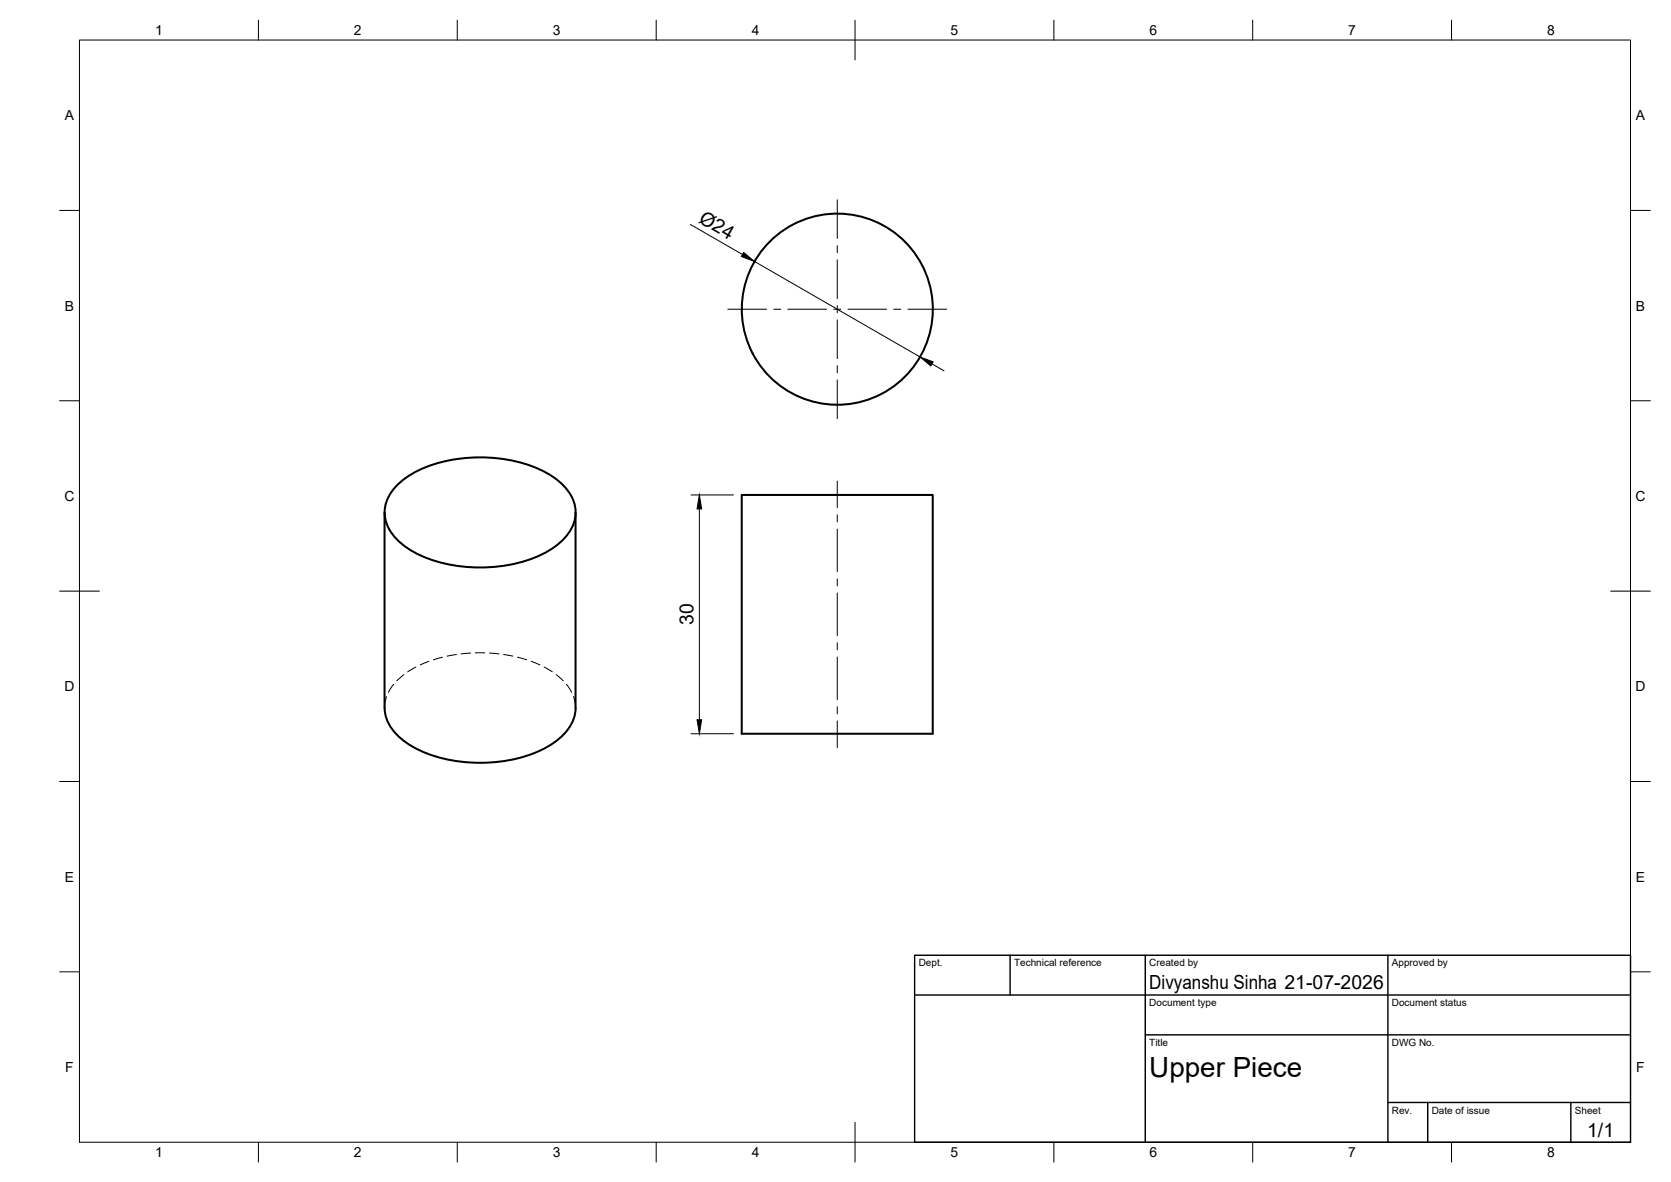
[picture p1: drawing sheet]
<svg xmlns="http://www.w3.org/2000/svg" width="420mm" height="297mm" viewBox="0 0 420 297" stroke-linecap="round" stroke-linejoin="round" font-family="sans-serif">
<!-- layer: Visible -->
<g fill="none" stroke="#000" stroke-width=".51">
<path d="M96.7 128.8v49.1M100 121.8a28.6 28.6 0 0 1 17.8-6.8 34.2 34.2 0 0 1 21.9 5.3 10.5 10.5 0 0 1 5 9.5 12.8 12.8 0 0 1-7.2 8.9 37.9 37.9 0 0 1-32.9 .3 13.6 13.6 0 0 1-7.7-8.7 9.2 9.2 0 0 1 3.1-8.5zM144.7 128.8v49.1M186.5 124.4h48v60h-48zM96.7 177.9a11.2 11.2 0 0 0 5.7 8.9 35.6 35.6 0 0 0 24.7 4.4 25.1 25.1 0 0 0 15.3-7.4 9.4 9.4 0 0 0 2.3-5.9"/>
<circle cx="210.5" cy="77.7" r="24"/>
</g>
<!-- layer: Hidden -->
<g fill="none" stroke="#000" stroke-width=".25">
<path d="M97.2 175.1l-.3 1.1-.2 1.7M99 172l-1.3 2M101.6 169.5l-1.8 1.6M104.6 167.6l-2.1 1.2M107.8 166.2l-2.2 .9M111.3 165.1l-2.3 .7M114.8 164.5l-2.4 .4M118.3 164.1l-2.3 .2M119.5 164.1h2.4M123.1 164.1l2.4 .2M126.6 164.5l2.4 .4M130.1 165.1l2.3 .7"/>
<path d="M133.6 166.2l2.2 .9M136.8 167.6l2.1 1.2M139.8 169.5l1.8 1.6M142.4 172l1.3 2M144.2 175.1l.3 1.1 .2 1.7"/>
</g>
<!-- layer: BORDER -->
<g fill="none" stroke="#000" stroke-width=".25">
<path d="M20 10.1h390v276.9h-390zM65 5.1v5M115 5.1v5M165 5.1v5M215 5.1v10M265 5.1v5M315 5.1v5M365 5.1v5M15 52.9h5M410 52.9h5M15 100.7h5M410 100.7h5"/>
<path d="M15 148.6h10M405 148.6h10M15 196.4h5M410 196.4h5M15 244.2h5M410 244.2h5M65 287v5M115 287v5M165 287v5M215 282.1v9.9M265 287v5M315 287v5"/>
<path d="M365 287v5"/>
</g>
<!-- layer: TITLEBLOCK -->
<path d="M230 240.1h180v46.9h-180zM230 250h180M254 240.1v9.9M288 240.1v46.9M349 240.1v46.9M288 260.1h122M349 277.1h61M359 277.1v9.9M395 277.1v9.9" fill="none" stroke="#000" stroke-width=".36"/>
<!-- layer: Smart Centers -->
<g fill="none" stroke="#000" stroke-width=".25">
<path d="M210.5 50.2v9.7M183 77.7h9.7M194.5 77.7h1.8M198.1 77.7h9.7M209.6 77.7h1.8M210.5 61.7v1.8M210.5 65.3v9.7M210.5 76.8v1.8M213.2 77.7h9.7M224.7 77.7h1.8M228.3 77.7h9.7M210.5 80.4v9.7"/>
<path d="M210.5 91.9v1.8M210.5 95.5v9.7M210.5 120.9v6.7M210.5 129.4v1.8M210.5 133v10.7M210.5 145.5v1.7M210.5 149v10.8M210.5 161.5v1.8M210.5 165.1v10.7M210.5 177.6v1.8M210.5 181.2v6.7"/>
</g>
<!-- layer: FD_Dimensions -->
<path d="M173.6 56.4l13.1 7.6M189.7 65.7l41.6 24M234.3 91.4l3.1 1.8M173.8 124.4h10.6M175.9 127.9v53M173.8 184.4h10.6" fill="none" stroke="#000" stroke-width=".25"/>
<path d="M187 63.4l2.7 2.3-3.3-1.2zM231.3 89.7l3.3 1.2-.6 1.1zM175.9 124.4l.5 3.5h-1.1zM175.3 180.9h1.1l-.5 3.5z" fill="#000" stroke="#000" stroke-width=".25"/>
<text font-size="7" x="289" y="270.6">Upper Piece</text>
<g font-size="4.9">
<text x="175.4" y="55.7" transform="rotate(30 175.4 55.7)">Ø24</text>
<text x="174.4" y="157.1" transform="rotate(-90 174.4 157.1)">30</text>
<text x="289" y="248.5">Divyanshu Sinha 21-07-2026</text>
<text x="399.1" y="285.7">1/1</text>
</g>
<g font-size="3.5">
<text x="39" y="8.8">1</text>
<text x="89" y="8.8">2</text>
<text x="139" y="8.8">3</text>
<text x="189" y="8.8">4</text>
<text x="239" y="8.8">5</text>
<text x="289" y="8.8">6</text>
<text x="339" y="8.8">7</text>
<text x="389" y="8.8">8</text>
<text x="16.3" y="30.2">A</text>
<text x="411.3" y="30.2">A</text>
<text x="16.3" y="78">B</text>
<text x="411.3" y="78">B</text>
<text x="16.2" y="125.9">C</text>
<text x="411.2" y="125.9">C</text>
<text x="16.2" y="173.7">D</text>
<text x="411.2" y="173.7">D</text>
<text x="16.3" y="221.6">E</text>
<text x="411.3" y="221.6">E</text>
<text x="16.4" y="269.4">F</text>
<text x="411.4" y="269.4">F</text>
<text x="39" y="290.8">1</text>
<text x="89" y="290.8">2</text>
<text x="139" y="290.8">3</text>
<text x="189" y="290.8">4</text>
<text x="239" y="290.8">5</text>
<text x="289" y="290.8">6</text>
<text x="339" y="290.8">7</text>
<text x="389" y="290.8">8</text>
</g>
<g font-size="2.5">
<text x="231" y="242.9">Dept.</text>
<text x="255" y="242.9">Technical reference</text>
<text x="289" y="242.9">Created by</text>
<text x="350" y="242.9">Approved by</text>
<text x="289" y="252.8">Document type</text>
<text x="350" y="252.8">Document status</text>
<text x="289" y="262.9">Title</text>
<text x="350" y="262.9">DWG No.</text>
<text x="350" y="279.9">Rev.</text>
<text x="360" y="279.9">Date of issue</text>
<text x="396" y="279.9">Sheet</text>
</g>
</svg>
